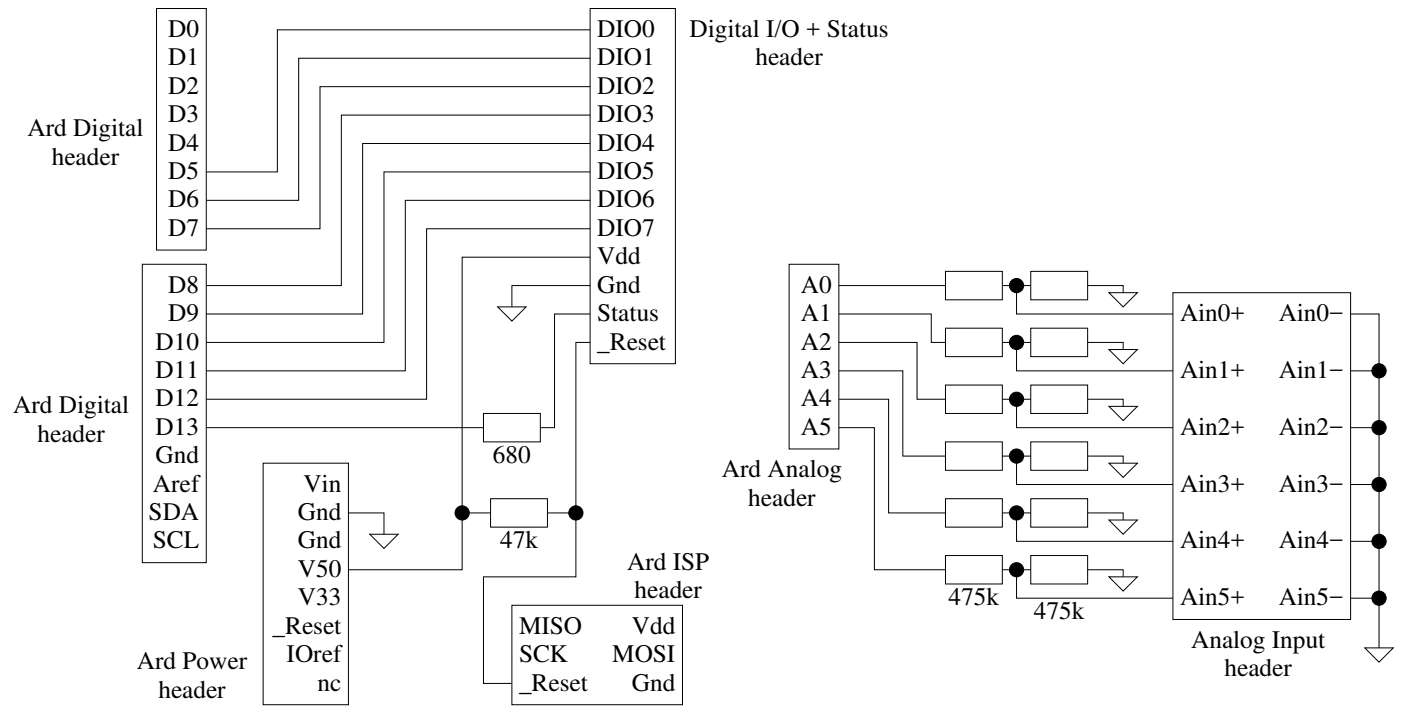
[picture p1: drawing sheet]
<svg xmlns="http://www.w3.org/2000/svg" width="313mm" height="159mm" viewBox="0 0 313 159" stroke-linecap="round" stroke-linejoin="round" font-family="sans-serif">
<g fill="none" stroke="#000" stroke-width=".22">
<path d="M35 1.9h11.1v54h-11.1zM131.8 1.9h19v79.4h-19zM131.8 6.7h-69.9v31.7h-15.8M131.8 13h-65.1v31.8h-20.6M131.8 19.4h-60.3v31.7h-25.4M131.8 25.7h-55.6v38.1h-30.1M131.8 32.1h-50.8v38.1h-34.9M131.8 38.4h-46v38.1h-39.7M31.8 59.1h14.3v66.6h-14.3zM131.8 44.8h-41.3v38.1h-44.4M131.8 51.1h-36.5v38.1h-49.2M131.8 57.5h-28.6v69.8h-25.4"/>
<path d="M176.2 59.1h11.2v41.2h-11.2zM111.2 68.6h6.3l-3.2 3.2zM131.8 70.2h-7.9v25.4h-3.2M131.8 76.5h-3.2v38.1h-6.3M131.8 63.8h-17.5v4.8M187.4 70.2h20.6v6.3h3.2M187.4 76.5h17.4v12.7h6.4M187.4 63.8h23.8M211.2 60.6h12.7v6.4h-12.7zM211.2 73.3h12.7v6.4h-12.7zM223.9 63.8h6.3M223.9 76.5h6.3"/>
<path d="M227 63.8v6.4h35M227 76.5v6.4h35M230.2 60.6h12.7v6.4h-12.7zM230.2 73.3h12.7v6.4h-12.7zM242.9 63.8h8v1.6M242.9 76.5h8v1.6M247.7 65.4h6.3l-3.1 3.2zM247.7 78.1h6.3l-3.1 3.2zM262 65.4h39.7v73h-39.7zM301.7 70.2h6.3v74.6M46.1 95.6h61.9M108 92.4h12.7v6.3h-12.7z"/>
<path d="M187.4 82.9h14.2v19h9.6M187.4 89.2h11.1v25.4h12.7M187.4 95.6h7.9v31.7h15.9M211.2 86h12.7v6.4h-12.7zM211.2 98.7h12.7v6.4h-12.7zM223.9 89.2h6.3M227 89.2v6.4h35M230.2 86h12.7v6.4h-12.7zM230.2 98.7h12.7v6.4h-12.7zM242.9 89.2h8v1.6M247.7 90.8h6.3l-3.1 3.2zM301.7 95.6h6.3"/>
<path d="M301.7 82.9h6.3M58.8 103.5h19v54h-19zM77.8 114.6h8v4.8M82.6 119.4h6.3l-3.1 3.2zM103.2 114.6h6.4M109.6 111.4h12.7v6.4h-12.7zM128.6 114.6v14.3h-20.6v23.8h6.3M211.2 111.4h12.7v6.4h-12.7zM223.9 101.9h6.3M223.9 114.6h6.3M227 101.9v6.4h35M227 114.6v6.4h35"/>
<path d="M230.2 111.4h12.7v6.4h-12.7zM242.9 101.9h8v1.6M242.9 114.6h8v1.6M247.7 103.5h6.3l-3.1 3.2zM247.7 116.2h6.3l-3.1 3.2zM301.7 108.3h6.3M114.3 135.3h38.1v22.2h-38.1zM211.2 124.1h12.7v6.4h-12.7zM223.9 127.3h6.3M227 127.3v6.4h35M230.2 124.1h12.7v6.4h-12.7zM242.9 127.3h8v1.6"/>
<path d="M247.7 128.9h6.3l-3.1 3.2zM301.7 133.7h6.3M301.7 121h6.3M304.8 144.8h6.4l-3.2 3.2z"/>
<circle cx="227" cy="76.5" r="1.59"/>
<circle cx="227" cy="63.8" r="1.59"/>
<circle cx="227" cy="89.2" r="1.59"/>
<circle cx="308" cy="82.9" r="1.59"/>
<circle cx="308" cy="95.6" r="1.59"/>
<circle cx="103.2" cy="114.6" r="1.59"/>
<circle cx="128.6" cy="114.6" r="1.59"/>
<circle cx="227" cy="114.6" r="1.59"/>
<circle cx="227" cy="101.9" r="1.59"/>
<circle cx="308" cy="108.3" r="1.59"/>
<circle cx="227" cy="127.3" r="1.59"/>
<circle cx="308" cy="133.7" r="1.59"/>
<circle cx="308" cy="121" r="1.59"/>
</g>
<g fill="#000">
<circle cx="227" cy="76.5" r="1.59"/>
<circle cx="227" cy="63.8" r="1.59"/>
<circle cx="227" cy="89.2" r="1.59"/>
<circle cx="308" cy="82.9" r="1.59"/>
<circle cx="308" cy="95.6" r="1.59"/>
<circle cx="103.2" cy="114.6" r="1.59"/>
<circle cx="128.6" cy="114.6" r="1.59"/>
<circle cx="227" cy="114.6" r="1.59"/>
<circle cx="227" cy="101.9" r="1.59"/>
<circle cx="308" cy="108.3" r="1.59"/>
<circle cx="227" cy="127.3" r="1.59"/>
<circle cx="308" cy="133.7" r="1.59"/>
<circle cx="308" cy="121" r="1.59"/>
</g>
<g font-size="5.6">
<text x="37.6" y="8.3">D0</text>
<text x="133.4" y="8.3">DIO0</text>
<text x="154" y="8.3">Digital I/O + Status</text>
<text x="37.6" y="14.6">D1</text>
<text x="133.4" y="14.6">DIO1</text>
<text x="168.7" y="14.6">header</text>
<text x="37.6" y="21">D2</text>
<text x="133.4" y="21">DIO2</text>
<text x="37.6" y="27.3">D3</text>
<text x="133.4" y="27.3">DIO3</text>
<text x="6.2" y="30.5">Ard Digital</text>
<text x="37.6" y="33.7">D4</text>
<text x="133.4" y="33.7">DIO4</text>
<text x="11.6" y="36.8">header</text>
<text x="37.6" y="40">D5</text>
<text x="133.4" y="40">DIO5</text>
<text x="37.6" y="46.4">D6</text>
<text x="133.4" y="46.4">DIO6</text>
<text x="37.6" y="52.7">D7</text>
<text x="133.4" y="52.7">DIO7</text>
<text x="133.4" y="59.1">Vdd</text>
<text x="37.6" y="65.4">D8</text>
<text x="133.4" y="65.4">Gnd</text>
<text x="178.9" y="65.4">A0</text>
<text x="37.6" y="71.8">D9</text>
<text x="133.4" y="71.8">Status</text>
<text x="178.9" y="71.8">A1</text>
<text x="263.6" y="71.8">Ain0+</text>
<text x="285.6" y="71.8">Ain0−</text>
<text x="34.8" y="78.1">D10</text>
<text x="133.4" y="78.1">_Reset</text>
<text x="178.9" y="78.1">A2</text>
<text x="34.8" y="84.5">D11</text>
<text x="178.9" y="84.5">A3</text>
<text x="263.6" y="84.5">Ain1+</text>
<text x="285.6" y="84.5">Ain1−</text>
<text x="3" y="92.4">Ard Digital</text>
<text x="34.8" y="90.8">D12</text>
<text x="178.9" y="90.8">A4</text>
<text x="8.4" y="98.7">header</text>
<text x="34.8" y="97.2">D13</text>
<text x="178.9" y="97.2">A5</text>
<text x="263.6" y="97.2">Ain2+</text>
<text x="285.6" y="97.2">Ain2−</text>
<text x="34.8" y="103.5">Gnd</text>
<text x="110.1" y="103.5">680</text>
<text x="161.3" y="106.7">Ard Analog</text>
<text x="34.1" y="109.9">Aref</text>
<text x="67.8" y="109.9">Vin</text>
<text x="167.1" y="113">header</text>
<text x="263.6" y="109.9">Ain3+</text>
<text x="285.6" y="109.9">Ain3−</text>
<text x="33.2" y="116.2">SDA</text>
<text x="66.5" y="116.2">Gnd</text>
<text x="34.1" y="122.6">SCL</text>
<text x="66.5" y="122.6">Gnd</text>
<text x="111.7" y="122.6">47k</text>
<text x="263.6" y="122.6">Ain4+</text>
<text x="285.6" y="122.6">Ain4−</text>
<text x="66.5" y="128.9">V50</text>
<text x="140.1" y="127.3">Ard ISP</text>
<text x="66.5" y="135.3">V33</text>
<text x="141.7" y="133.7">header</text>
<text x="211.9" y="135.3">475k</text>
<text x="263.6" y="135.3">Ain5+</text>
<text x="285.6" y="135.3">Ain5−</text>
<text x="60.9" y="141.6">_Reset</text>
<text x="115.9" y="141.6">MISO</text>
<text x="141.1" y="141.6">Vdd</text>
<text x="230.9" y="138.4">475k</text>
<text x="30.6" y="149.5">Ard Power</text>
<text x="64" y="148">IOref</text>
<text x="115.9" y="148">SCK</text>
<text x="136.7" y="148">MOSI</text>
<text x="266.1" y="144.8">Analog Input</text>
<text x="35.4" y="155.9">header</text>
<text x="70.9" y="154.3">nc</text>
<text x="115.9" y="154.3">_Reset</text>
<text x="141.1" y="154.3">Gnd</text>
<text x="273.5" y="151.1">header</text>
</g>
</svg>
